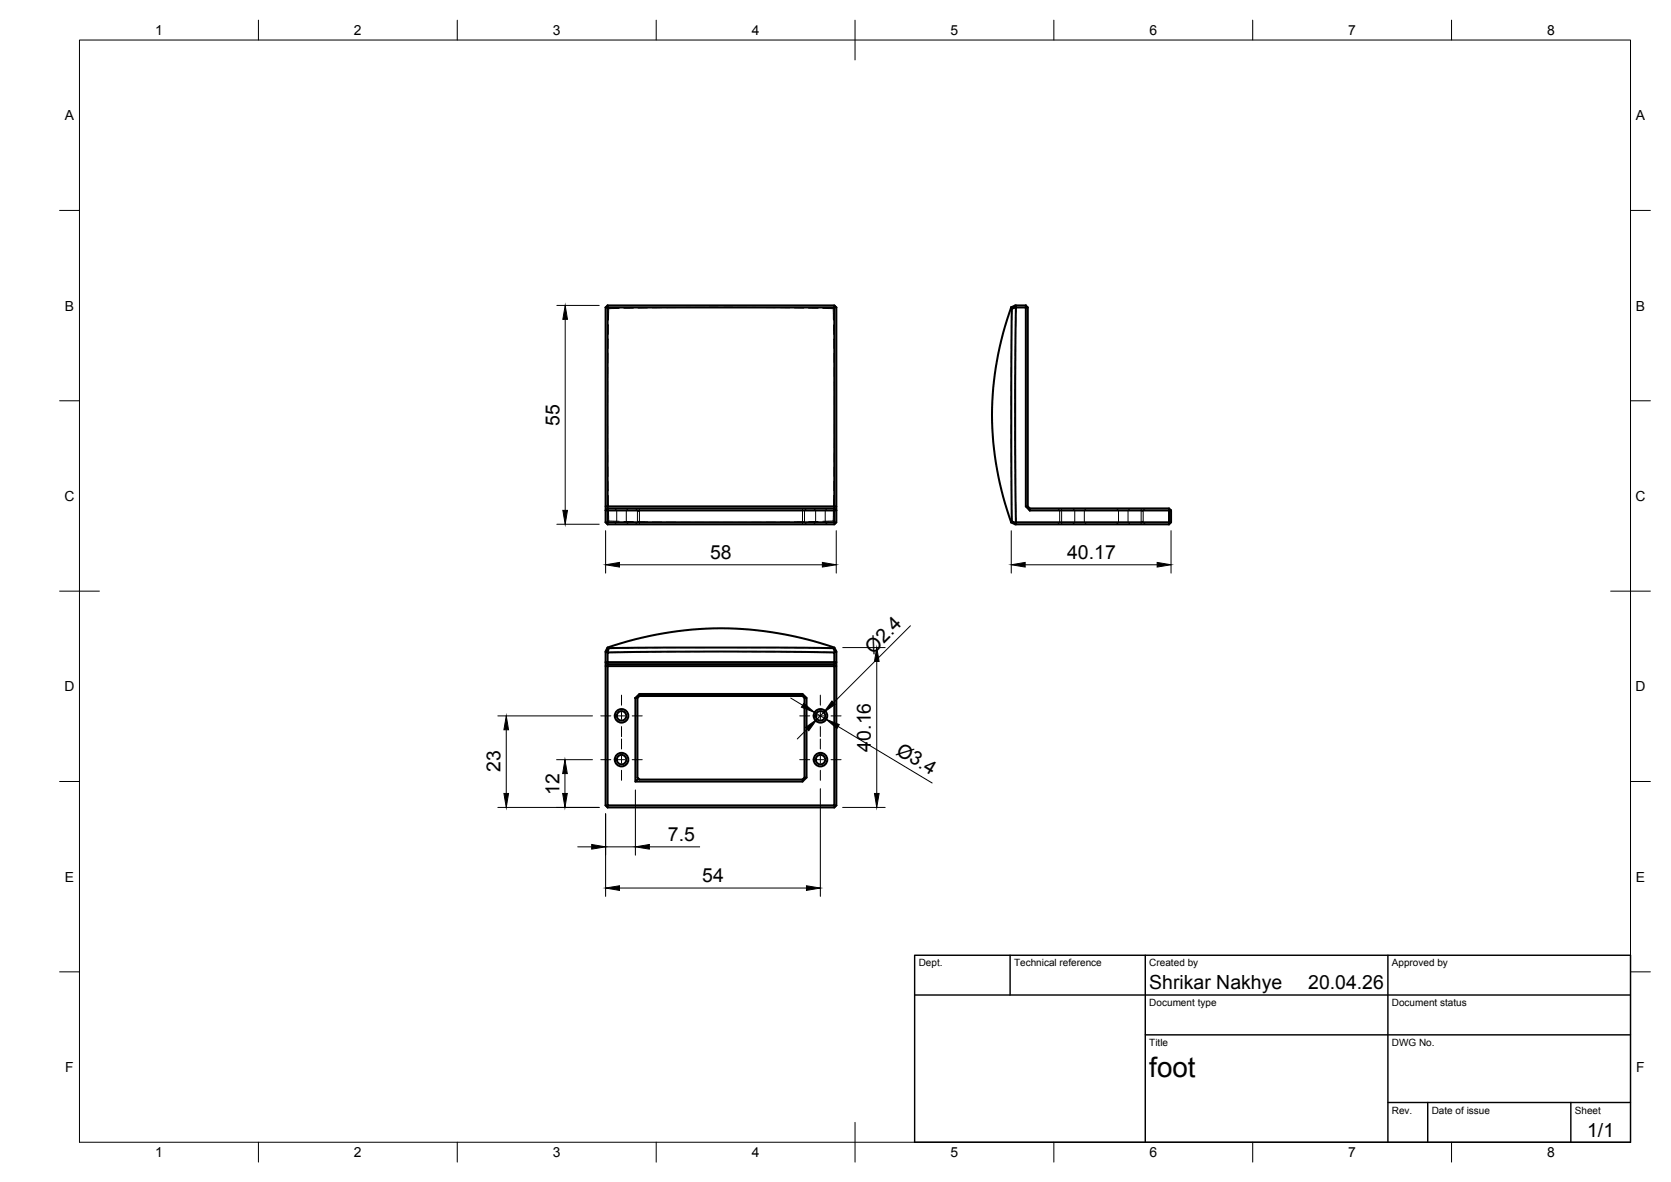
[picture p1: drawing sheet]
<svg xmlns="http://www.w3.org/2000/svg" width="420mm" height="297mm" viewBox="0 0 420 297" stroke-linecap="round" stroke-linejoin="round" font-family="sans-serif">
<!-- layer: Visible -->
<g fill="none" stroke="#000" stroke-width=".51">
<path d="M152.3 77.3v54M152.8 77.3h57v50h-57zM152.8 76.8v.5h-.5M152.8 76.8h57M152.8 76.8l-.5 .5M209.8 76.8l.5 .5h-.5zM210.3 77.3v54l-.3 .2-.2-.2M254.3 77.2l.1 .4-.1 19.9 .1 33.4-.1 .4M254.3 77.2a78.1 78.1 0 0 0 0 54.1M254.4 77.6l1.1-.8-.1 .5zM255.4 77.3h2.5v50l1 1h35v3h-38.5a1913.2 1913.2 0 0 1 0-54zM257.9 76.8h-2.6l-1 .4"/>
<path d="M257.9 76.8l.5 .5h-.5zM258.4 77.3v50M152.3 127.3h.5v1M152.3 131.3h.5v.5M152.3 131.3l.5 .5M152.8 128.3h57v3h-57zM209.8 127.8h-57l-.5 .5h.5M209.8 127.8l.5 .5h-.5zM210 131.5l-.2 .3h-57M210.3 127.3h-.5v.5M254.3 131.3l1 .5h38.6M254.4 130.9l.7 .6"/>
<path d="M255.4 131.3l-.3 .2 .4 .3M257.9 127.3h.5l.5 .5v.5M258.9 127.8h35M293.9 127.8l.5 .5h-.5zM293.9 131.3h.5l-.5 .5zM294.4 128.3v3M152.3 166.4h.5v.5zM152.7 162.7l.4 .2 14-.2 42.4 .2M152.8 167.4h57v35h-57zM152.8 164a1744.5 1744.5 0 0 1 57 0v2.4h-57zM153.1 162.9l-.3 1.1-.5-.1zM159.8 175.4l1-1h41l1 1v20l-1 1h-42z"/>
<path d="M159.8 175.4h.5M160.3 175.4v20l.5 .5h41M160.8 174.4v.5l-.5 .5M160.8 174.9h41M201.8 174.4v.5l.5 .5M202.3 175.4v20M202.3 175.4h.5M209.5 162.9l.6 .7M209.8 166.9v.5h.5M209.8 166.4h.5l-.5 .5zM209.8 166.9h-57v.5h-.5M209.8 162.7l-.3 .2"/>
<path d="M210.3 163.9l-.2-.3-.3 .4M160.5 195.7l-.7 .7M201.8 195.9v.5M202.3 195.4h.5M202.3 195.4l-.5 .5M152.3 202.4v-38.7l.4-1a86.4 86.4 0 0 1 57.1 0l.5 1v38.7M152.3 202.4h.5v.5M152.3 202.4l.5 .5M152.8 202.9h57M210.3 202.4h-.5v.5M210.3 202.4l-.5 .5"/>
<circle cx="156.3" cy="179.9" r="1.2"/>
<circle cx="156.3" cy="179.9" r="1.7"/>
<circle cx="206.3" cy="179.9" r="1.2"/>
<circle cx="206.3" cy="179.9" r="1.7"/>
<circle cx="156.3" cy="190.9" r="1.2"/>
<circle cx="156.3" cy="190.9" r="1.7"/>
<circle cx="206.3" cy="190.9" r="1.2"/>
<circle cx="206.3" cy="190.9" r="1.7"/>
</g>
<!-- layer: Hidden -->
<g fill="none" stroke="#000" stroke-width=".25">
<path d="M152.8 76.8l.3 .8-.8-.3M155.7 77.5l-2.6 .1-.1 2.8M159.3 77.4l-2.4 .1M162.8 77.4h-2.4M166.4 77.3l-2.4 .1M170 77.3h-2.4M173.5 77.2l-2.3 .1M174.7 77.2h2.4M178.3 77.2h2.4M181.9 77.2h2.4M185.4 77.2h2.4M189 77.2l2.4 .1"/>
<path d="M192.6 77.3h2.4M196.2 77.3l2.3 .1M199.7 77.4h2.4M203.3 77.4l2.4 .1M206.9 77.5l2.6 .1M209.5 77.6l.1 2.8M210.1 77l-.6 .6M255.1 77l-.7 .6v2.8M255.4 79.8v2.4M255.5 76.8l-.4 .2 .3 .3v1.4M152.8 99.5l-.1 2.4M152.8 95.9v2.4"/>
<path d="M152.8 92.4v2.3M152.8 88.8v2.4M152.9 85.2v2.4M153 81.6l-.1 2.4M209.6 81.6v2.4M209.7 85.2v2.4M209.7 88.8v2.4M209.8 92.4v2.3M209.8 95.9v2.4M209.8 99.5v2.4M254.3 92.4v2.3M254.3 95.9v2.4"/>
<path d="M254.3 99.5v2.4M254.3 88.8v2.4M254.3 85.2v2.4M254.4 81.6l-.1 2.4M255.2 97.7v2.4M255.3 94.1l-.1 2.4M255.3 90.6v2.3M255.3 87v2.4M255.4 83.4l-.1 2.4M152.7 106.6l.1 2.4M152.7 103.1v2.4M152.8 110.2v2.4"/>
<path d="M152.8 113.8v2.4M152.8 117.4v2.3M209.7 117.4v2.3M209.8 113.8v2.4M209.8 103.1v2.4M209.8 106.6v2.4M209.8 110.2v2.4M254.3 103.1v2.4M254.3 106.6v2.4M254.3 110.2v2.4M254.3 113.8v2.4M254.3 117.4v2.3"/>
<path d="M255.2 112l.1 2.4M255.2 101.3v2.4M255.2 104.9v2.3M255.2 108.4v2.4M255.3 115.6v2.3M255.3 119.2v2.3M152.9 120.9v2.4M152.9 124.5l.1 2.4M153 128.1l.1 2.8 2.6 .1M153.1 130.9l-.6 .6M154.6 127.8l.5 .5v3l-.5 .5M156.9 131l2.3 .1"/>
<path d="M158 127.8l-.5 .5v3l.5 .5M159.8 127.8l.7 .7 .3-.2v-.5M160.3 128.3v3M160.4 131.1l2.4 .1M160.8 131.3l-.3-.3-.7 .8M160.8 128.3v3.5M164 131.2h2.4M167.6 131.2h2.4M171.2 131.3h2.3M174.7 131.3h2.4M178.3 131.3h2.4M181.9 131.3h2.4"/>
<path d="M185.4 131.3h2.4M189 131.3h2.4M195 131.2h-2.4M198.5 131.2h-2.3M201.8 127.8v4M202.1 131.1l-2.4 .1M202.8 127.8l-.5 .5v3l.5 .5M204.6 127.8l.5 .5v3l-.5 .5M205.7 131l-2.4 .1M208 127.8l-.5 .5v3l.5 .5M209.6 128.1l-.1 2.8-2.6 .1M209.6 124.5v2.4"/>
<path d="M209.7 120.9v2.4M210.3 131.3l-.8-.4 .3 .9M254.3 120.9v2.4M254.3 124.5l.1 2.4M254.4 128.1v2.8M254.4 130.9l1 .4 .1 .5zM255.3 122.7l.1 2.4M255.4 126.3v2.4M255.4 129.9v1.4M265.9 127.8l.5 .5v3l-.5 .5M266.9 127.8v4M269.7 127.8l.5 .5v3l-.5 .5"/>
<path d="M273.1 127.8l-.5 .5v3l.5 .5M280.7 127.8l.5 .5v3l-.5 .5M284.1 127.8l-.5 .5v3l.5 .5M286.9 127.8v4M286.9 131.3l.3-.3 .8 .8M287.4 128.3v3M288 127.8l-.8 .7-.3-.2M293.9 131.3l.3 .2M152.3 163.9l.2-.3 .3 .4 2.9-.1M152.7 162.7h.1M155.7 162.8l-2.6 .1-.6 .7M159.2 162.8h-2.3"/>
<path d="M159.3 163.9h-2.4M162.8 163.8h-2.4M162.8 162.8h-2.4M166.4 163.8h-2.4M166.4 162.7l-2.4 .1M167.6 162.7h2.4M170 163.8h-2.4M171.2 162.7h2.3M171.2 163.8h2.3M174.7 162.7h2.4M177.1 163.7l-2.4 .1M178.3 162.7h2.4"/>
<path d="M178.3 163.7h2.4M181.9 162.7h2.4M181.9 163.7h2.4M185.4 162.7h2.4M185.4 163.7l2.4 .1M189 162.7h2.4M189 163.8h2.4M192.6 162.7h2.4M192.6 163.8h2.4M196.2 163.8h2.3M196.2 162.7l2.3 .1M199.7 162.8h2.4"/>
<path d="M199.7 163.8h2.4M203.3 163.9h2.4M203.3 162.8h2.4M206.9 163.9l2.9 .1M206.9 162.8l2.6 .1M209.5 162.9l.8 1-.5 .1zM209.8 202.4l.2 .3"/>
</g>
<!-- layer: BORDER -->
<g fill="none" stroke="#000" stroke-width=".25">
<path d="M20 10.1h390v276.9h-390zM65 5.1v5M115 5.1v5M165 5.1v5M215 5.1v10M265 5.1v5M315 5.1v5M365 5.1v5M15 52.9h5M410 52.9h5M15 100.7h5M410 100.7h5"/>
<path d="M15 148.6h10M405 148.6h10M15 196.4h5M410 196.4h5M15 244.2h5M410 244.2h5M65 287v5M115 287v5M165 287v5M215 282.1v9.9M265 287v5M315 287v5"/>
<path d="M365 287v5"/>
</g>
<!-- layer: TITLEBLOCK -->
<path d="M230 240.1h180v46.9h-180zM230 250h180M254 240.1v9.9M288 240.1v46.9M349 240.1v46.9M288 260.1h122M349 277.1h61M359 277.1v9.9M395 277.1v9.9" fill="none" stroke="#000" stroke-width=".36"/>
<!-- layer: Smart Centers -->
<g fill="none" stroke="#000" stroke-width=".25">
<path d="M151.1 179.9h2.5M155.4 179.9h1.8M156.3 174.7v2.5M156.3 179v1.8M159 179.9h2.5M201.1 179.9h2.5M205.4 179.9h1.8M206.3 174.7v2.5M206.3 179v1.8M209 179.9h2.5M151.1 190.9h2.5M155.4 190.9h1.8"/>
<path d="M156.3 182.6v2.5M156.3 185.7v2.5M156.3 190v1.8M156.3 193.6v2.5M159 190.9h2.5M201.1 190.9h2.5M205.4 190.9h1.8M206.3 182.6v2.5M206.3 185.7v2.5M206.3 190v1.8M206.3 193.6v2.5M209 190.9h2.5"/>
</g>
<!-- layer: FD_Dimensions -->
<g fill="none" stroke="#000" stroke-width=".25">
<path d="M140 76.8h10.7M142.1 80.2v48.1M140 131.7h10.7M152.3 133.4v10.6M210.3 133.4v10.6M254.3 133.4v10.6M294.4 133.4v10.6M155.8 141.9h51M228.9 157.3l-19.3 19.3M257.8 141.9h33.2M125.2 179.9h23.8M198.8 175.4l3 1.8"/>
<path d="M204.8 179l2.9 1.8M207.1 179.1l-1.7 1.6M211.9 162.7h10.7M220.5 166.2v33.2M127.3 183.4v16M140 190.9h9M142 194.4v5M159.8 198.5v16.4M202.9 183.2l-2.4 2.5M206.3 198.2v27.1M210.7 182.6l23.7 14.2M125.2 202.9h25.5"/>
<path d="M145.3 212.8h3.5M152.3 204.5v20.8M152.3 212.8h7.5M163.3 212.8h12.6M211.9 202.9h10.7M155.8 223.2h47"/>
</g>
<g fill="#000" stroke="#000" stroke-width=".25">
<path d="M142.1 76.8l.6 3.4h-1.2zM141.5 128.3h1.2l-.6 3.4zM152.3 141.9l3.5-.6v1.2zM206.8 141.3l3.5 .6-3.5 .6zM254.3 141.9l3.5-.6v1.2zM291 141.3l3.4 .6-3.4 .6zM202.1 176.7l2.7 2.3-3.3-1.3zM209.2 176.2l.8 .8-2.9 2.1zM220.5 162.7l.5 3.5h-1.1zM126.7 199.4h1.2l-.6 3.5zM127.3 179.9l.6 3.5h-1.2zM141.5 199.4h1.1l-.6 3.5z"/>
<path d="M142 190.9l.6 3.5h-1.1zM202.5 182.8l2.9-2.1-2 2.9zM207.7 180.8l3.3 1.3-.6 1zM219.9 199.4h1.1l-.5 3.5zM148.8 212.2l3.5 .6-3.5 .6zM159.8 212.8l3.5-.6v1.2zM152.3 223.2l3.5-.6v1.2zM202.8 222.6l3.5 .6-3.5 .6z"/>
</g>
<text font-size="7" x="289" y="270.6">foot</text>
<g font-size="4.9">
<text x="140.7" y="107" transform="rotate(-90 140.7 107)">55</text>
<text x="178.6" y="140.5">58</text>
<text x="268.3" y="140.5">40.17</text>
<text x="219.5" y="164.5" transform="rotate(-45 219.5 164.5)">Ø2.4</text>
<text x="219" y="188.9" transform="rotate(-90 219 188.9)">40.16</text>
<text x="225.1" y="189.4" transform="rotate(31 225.1 189.4)">Ø3.4</text>
<text x="125.8" y="194.1" transform="rotate(-90 125.8 194.1)">23</text>
<text x="140.7" y="199.8" transform="rotate(-90 140.7 199.8)">12</text>
<text x="167.9" y="211.4">7.5</text>
<text x="176.6" y="221.7">54</text>
<text x="289" y="248.5">Shrikar Nakhye</text>
<text x="329" y="248.5">20.04.26</text>
<text x="399.1" y="285.7">1/1</text>
</g>
<g font-size="3.5">
<text x="39" y="8.8">1</text>
<text x="89" y="8.8">2</text>
<text x="139" y="8.8">3</text>
<text x="189" y="8.8">4</text>
<text x="239" y="8.8">5</text>
<text x="289" y="8.8">6</text>
<text x="339" y="8.8">7</text>
<text x="389" y="8.8">8</text>
<text x="16.3" y="30.2">A</text>
<text x="411.3" y="30.2">A</text>
<text x="16.3" y="78">B</text>
<text x="411.3" y="78">B</text>
<text x="16.2" y="125.9">C</text>
<text x="411.2" y="125.9">C</text>
<text x="16.2" y="173.7">D</text>
<text x="411.2" y="173.7">D</text>
<text x="16.3" y="221.6">E</text>
<text x="411.3" y="221.6">E</text>
<text x="16.4" y="269.4">F</text>
<text x="411.4" y="269.4">F</text>
<text x="39" y="290.8">1</text>
<text x="89" y="290.8">2</text>
<text x="139" y="290.8">3</text>
<text x="189" y="290.8">4</text>
<text x="239" y="290.8">5</text>
<text x="289" y="290.8">6</text>
<text x="339" y="290.8">7</text>
<text x="389" y="290.8">8</text>
</g>
<g font-size="2.5">
<text x="231" y="242.9">Dept.</text>
<text x="255" y="242.9">Technical reference</text>
<text x="289" y="242.9">Created by</text>
<text x="350" y="242.9">Approved by</text>
<text x="289" y="252.8">Document type</text>
<text x="350" y="252.8">Document status</text>
<text x="289" y="262.9">Title</text>
<text x="350" y="262.9">DWG No.</text>
<text x="350" y="279.9">Rev.</text>
<text x="360" y="279.9">Date of issue</text>
<text x="396" y="279.9">Sheet</text>
</g>
</svg>
